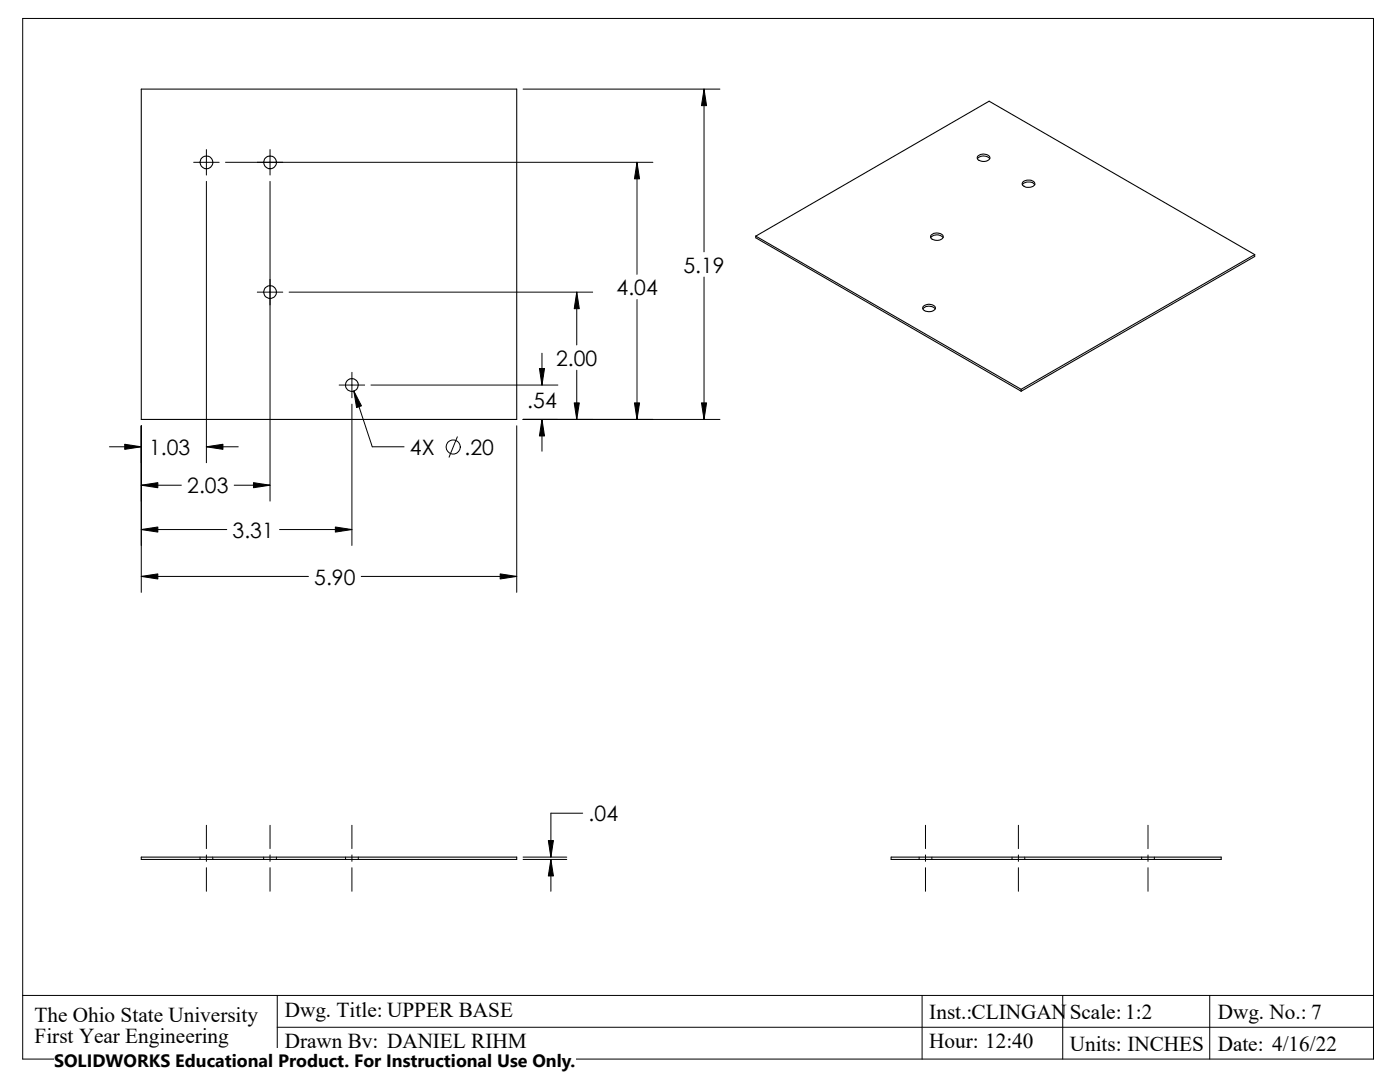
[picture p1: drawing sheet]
<svg xmlns="http://www.w3.org/2000/svg" width="279mm" height="216mm" viewBox="0 0 279 216" stroke-linecap="round" stroke-linejoin="round" font-family="sans-serif">
<g fill="none" stroke="#000" stroke-width=".2">
<path d="M4.5 3.7h269.6v207.6h-269.6zM104.4 17.8h39.3M140.5 17.8v32.4M38.7 32.4h5M41.2 29.8v5.1M41.2 36.2v56.1M45 32.4h85.3M53.9 29.8v5.1M53.9 36.2v63.8M127.1 32.4v22.3M51.4 58.3h5M57.7 58.3h60.6"/>
<path d="M115.1 58.3v10.5M127.1 59.8v23.9M140.5 55.3v28.4M67.7 76.8h5.1M70.2 74.3v5.1M70.6 78l3.7 11.2h6.3M74 76.8h37.3M108.2 70.5v6.3M115.1 73.9v9.8M21.8 89.2h6.4M28.2 85v33.2M28.2 96.8h8"/>
<path d="M41.2 89.2h6.3M46.7 96.8h7.2M70.2 80.6v28.2M91.3 87.2l-1.7 4M103.1 85v33.2M104.4 83.7h39.3M108.2 83.7v6.3M28.2 115h33.4M28.2 105.7h17.1M55.8 105.7h14.4M72.1 115h31M39.9 171v.5"/>
<path d="M41.2 164.7v4.6M41.2 170.6v1.3M41.2 173.1v4.7M42.5 171v.5M52.6 171v.5M53.9 164.7v4.6M53.9 170.6v1.3M53.9 173.1v4.7M55.2 171v.5M69 171v.5M70.2 164.7v4.6M70.2 170.6v1.3"/>
<path d="M70.2 173.1v4.7M71.5 171v.5M104.4 171h8.7M104.4 171.5h8.7M109.9 171.5v6.3M116.3 162.3h-6.4v8.7M183.4 171v.5M184.7 164.7v4.6M184.7 170.6v1.3M184.7 173.1v4.7M186 171v.5M202 171v.5"/>
<path d="M203.2 164.7v4.6M203.2 170.6v1.3M203.2 173.1v4.7M204.5 171v.5M227.8 171v.5M229.1 164.7v4.6M229.1 170.6v1.3M229.1 173.1v4.7M230.4 171v.5M4.5 198.6h269.6M55.3 198.6v12.7M184 198.6v12.7"/>
<path d="M212.1 198.6v12.7M241.4 198.6v12.7M55.3 205h218.8"/>
<circle cx="90.4" cy="89.2" r="1.41"/>
</g>
<g fill="none" stroke="#000" stroke-width=".21">
<path d="M28.2 17.8h74.9v65.9h-74.9zM195.1 31.7a1.64 1.64 0 0 1 2.4 0M195.1 31.2a1.65 1.65 0 0 1 2.4 .1 1.12 1.12 0 0 1-1.6 .9l-.7-.3-.2-.4zM204 36.9a1.64 1.64 0 0 1 2.5 0M204.2 36.2a1.56 1.56 0 0 1 2.3 .5 1.54 1.54 0 0 1-2.5 0zM150.8 47.1l46.6-26.9 53 30.6M150.8 47.1l53 30.6M150.8 47.1v.4l53 30.6M185.8 47.4a1.64 1.64 0 0 1 2.4 0M185.9 46.8a1.71 1.71 0 0 1 2.3 .3 1.12 1.12 0 0 1-1.6 .8l-.5-.1-.3-.3-.1-.4zM250.4 50.8l-46.6 26.9M250.4 50.8v.4l-46.6 26.9"/>
<path d="M184.2 61.6a1.64 1.64 0 0 1 2.4 0M184.4 61a1.71 1.71 0 0 1 2.2 .3 1.12 1.12 0 0 1-1.6 .8 .66 .66 0 0 1-.7-.3 .66 .66 0 0 1 .1-.8zM203.8 77.7v.4M28.2 171h74.9v.5h-74.9zM177.8 171h65.9v.5h-65.9z"/>
<circle cx="41.2" cy="32.4" r="1.27"/>
<circle cx="53.9" cy="32.4" r="1.27"/>
<circle cx="53.9" cy="58.3" r="1.27"/>
<circle cx="70.2" cy="76.8" r="1.27"/>
</g>
<g fill="#000" stroke="#000" stroke-width=".2">
<path d="M140.5 17.8l.5 3.3h-1zM127.1 32.4l.5 3.3h-1zM115.1 58.3l.5 3.3h-1zM70.6 78l1.5 3-.9 .3zM107.7 73.5h1l-.5 3.3zM28.2 96.8l3.3-.5v1zM24.9 88.6l3.3 .6-3.3 .5zM41.2 89.2l3.3-.6v1.1zM50.6 96.3l3.3 .5-3.3 .5zM108.2 83.7l.5 3.3h-1zM114.6 80.4h1l-.5 3.3zM126.6 80.4h1l-.5 3.3z"/>
<path d="M140 80.4h1l-.5 3.3zM28.2 115l3.3-.5v1zM28.2 105.7l3.3-.5v1zM66.9 105.2l3.3 .5-3.3 .5zM99.8 114.5l3.3 .5-3.3 .5zM109.4 167.7h1l-.5 3.3zM109.9 171.5l.5 3.3h-1z"/>
</g>
<path d="M10.8 209.2h104.1v6.7h-104.1z" fill="#fff"/>
<g font-size="4.2">
<text x="123.1" y="58.9">4.04</text>
<text x="136.4" y="54.4">5.19</text>
<text x="111" y="73">2.00</text>
<text x="105.2" y="81.3">.54</text>
<text x="29.7" y="90.8">1.03</text>
<text x="81.8" y="90.8">4X</text>
<text x="92.7" y="90.8">.20</text>
<text x="37.4" y="98.5">2.03</text>
<text x="46.4" y="107.4">3.31</text>
<text x="62.7" y="116.7">5.90</text>
<text x="117.5" y="163.9">.04</text>
<text x="6.9" y="203.9">The Ohio State University</text>
<text x="56.9" y="202.9">Dwg. Title: UPPER BASE</text>
<text x="185.5" y="203.2">Inst.:CLINGAN</text>
<text x="213.5" y="203.2">Scale: 1:2</text>
<text x="243.1" y="203.2">Dwg. No.: 7</text>
<text x="6.9" y="208.1">First Year Engineering</text>
<text x="56.9" y="209.2">Drawn By: DANIEL RIHM</text>
<text x="185.5" y="209.2">Hour: 12:40</text>
<text x="213.5" y="209.6">Units: INCHES</text>
<text x="243" y="209.6">Date: 4/16/22</text>
</g>
<text font-size="3.6" x="10.8" y="213">SOLIDWORKS Educational Product. For Instructional Use Only.</text>
</svg>
